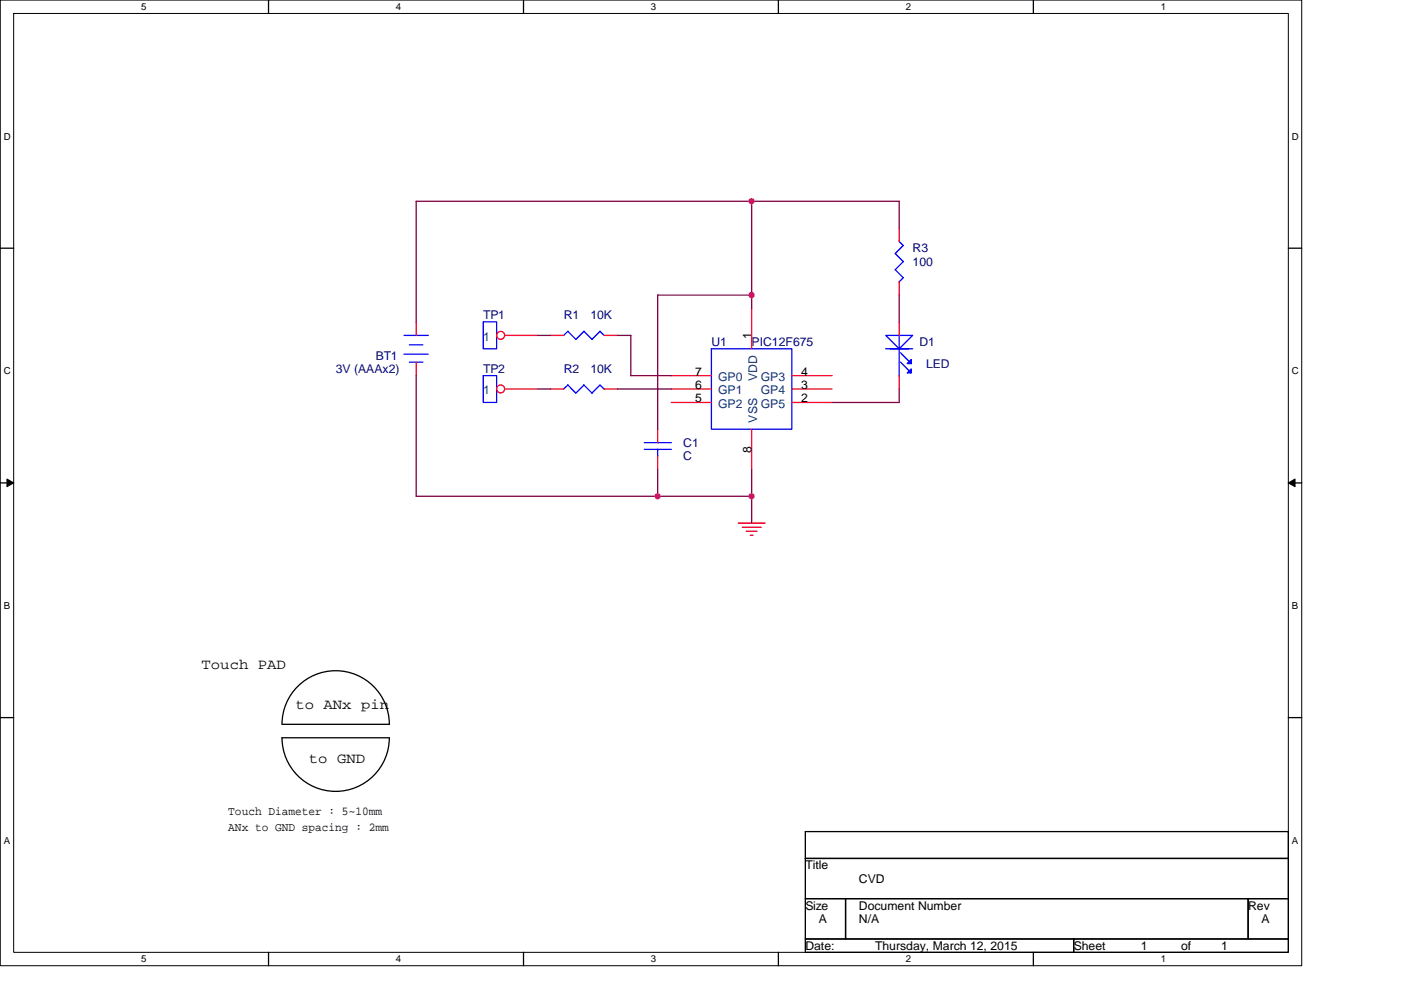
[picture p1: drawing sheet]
<svg xmlns="http://www.w3.org/2000/svg" width="297mm" height="210mm" viewBox="0 0 297 210" stroke-linecap="round" stroke-linejoin="round" font-family="sans-serif">
<path d="M.1 0h275.9v204.8h-275.9zM2.9 2.9h270.3v199.1h-270.3z" fill="none" stroke="#000" stroke-width=".21"/>
<g fill="#fff">
<path d="M29.9 .3h1.1v2.3h-1.1z"/>
<path d="M29.9 202.3h1.1v2.3h-1.1z"/>
</g>
<path d="M56.9 0v2.9M56.9 202v2.8" fill="none" stroke="#000" stroke-width=".28"/>
<g fill="#fff">
<path d="M83.9 .3h1.2v2.3h-1.2z"/>
<path d="M83.9 202.3h1.2v2.3h-1.2z"/>
</g>
<path d="M111 0v2.9M111 202v2.8" fill="none" stroke="#000" stroke-width=".28"/>
<g fill="#fff">
<path d="M138 .3h1.1v2.3h-1.1z"/>
<path d="M138 202.3h1.1v2.3h-1.1z"/>
</g>
<path d="M165 0v2.9M165 202v2.8" fill="none" stroke="#000" stroke-width=".28"/>
<g fill="#fff">
<path d="M192 .3h1.2v2.3h-1.2z"/>
<path d="M192 202.3h1.2v2.3h-1.2z"/>
</g>
<path d="M219.1 0v2.9M219.1 202v2.8" fill="none" stroke="#000" stroke-width=".28"/>
<g fill="#fff">
<path d="M246.1 .3h1.1v2.3h-1.1z"/>
<path d="M246.1 202.3h1.1v2.3h-1.1z"/>
<path d="M.8 27.7h1.5v2.3h-1.5z"/>
<path d="M273.9 27.7h1.5v2.3h-1.5z"/>
<path d="M.8 77.5h1.5v2.3h-1.5z"/>
<path d="M273.9 77.5h1.5v2.3h-1.5z"/>
</g>
<path d="M.1 52.6h2.8M273.2 52.6h2.8" fill="none" stroke="#000" stroke-width=".28"/>
<g fill="#fff">
<path d="M.8 127.3h1.4v2.3h-1.4z"/>
<path d="M273.9 127.3h1.3v2.3h-1.3z"/>
</g>
<path d="M.1 102.4h2.8M273.2 102.4h2.8" fill="none" stroke="#000" stroke-width=".28"/>
<path d="M1.5 101.6l1.4 .8-1.4 .8zM273.2 102.4l1.4-.8v1.6z" fill="#000" stroke="#000" stroke-width=".21"/>
<g fill="#fff">
<path d="M.8 177.1h1.4v2.3h-1.4z"/>
<path d="M273.9 177.1h1.3v2.3h-1.3z"/>
</g>
<path d="M.1 152.2h2.8M59.8 156.5h22.7a11.4 11.4 0 0 1-11.3 11.4 11.4 11.4 0 0 1-11.4-11.4zM82.5 153.6a11.4 11.4 0 0 0-11.3-11.3 11.4 11.4 0 0 0-11.4 11.3h22.8M273.2 152.2h2.8M170.7 176.4h102.5v5.7h-102.5zM170.7 199.2h56.9v2.8h-56.9zM170.7 182.1h102.5v8.5h-102.5zM170.7 190.6h8.6v8.6h-8.6zM179.3 190.6h85.3v8.6h-85.3zM227.6 199.2h45.6v2.8h-45.6zM264.6 190.6h8.6v8.6h-8.6z" fill="none" stroke="#000" stroke-width=".28"/>
<g fill="none" stroke="#f00" stroke-width=".28">
<path d="M190.6 48.4v2.8M190.6 59.8v2.8M88.2 68.3v2.8M88.2 76.8v2.9M107 71.1h6.9M116.7 71.1h2.8M128.1 71.1h2.8M142.3 79.7h8.5M159.4 65.4v8.6M167.9 79.7h8.5M190.6 68.3v2.8M190.6 79.7v2.8"/>
<path d="M107 82.5h6.9M116.7 82.5h2.8M128.1 82.5h2.8M139.4 91v2.9M139.4 96.7v2.9M142.3 85.4h8.5M142.3 82.5h8.5M159.4 91v8.6M167.9 85.4h8.5M167.9 82.5h8.5M156.5 111h5.7M157.4 111.8h4"/>
<path d="M158.2 112.7h2.3M159.1 113.5h.6"/>
<circle cx="106.1" cy="71.1" r=".84"/>
<circle cx="106.1" cy="82.5" r=".84"/>
</g>
<g fill="none" stroke="#00f" stroke-width=".28">
<path d="M189.8 53.8l1.7 1.7M189.8 57.2l1.7 1.7M190.6 51.2l.9 .9M191.5 52.1l-1.7 1.7M191.5 55.5l-1.7 1.7M191.5 58.9l-.9 .9M85.7 71.1h5.1M85.7 75.1h5.1M86.8 76.8h2.9M86.8 73.1h2.9M102.5 79.7h2.8v5.7h-2.8zM102.5 68.3h2.8v5.7h-2.8z"/>
<path d="M120.4 70.3l1.7 1.7M120.4 70.3l-.9 .8M123.8 70.3l1.7 1.7M123.8 70.3l-1.7 1.7M127.2 70.3l.9 .9M127.2 70.3l-1.7 1.7M150.8 74h17.1v17h-17.1zM187.8 74h5.7M187.8 71.1h5.7l-2.9 2.9zM190.6 71.1v8.6M190.9 76.8l2.3 2.3M190.9 74.8l2.3 2.3"/>
<path d="M120.4 81.7l1.7 1.7M120.4 81.6l-.9 .9M123.8 81.6l-1.7 1.8M127.2 81.7l.9 .8M127.2 81.6l-1.7 1.8-1.7-1.7M136.6 93.9h5.7M136.6 95.3h5.7M139.4 95.3v1.4"/>
</g>
<g fill="#00f" stroke="#00f" stroke-width=".28">
<path d="M192.4 77.1l.8-.8v.8z" fill-rule="evenodd"/>
<path d="M192.4 79.1l.8-.8v.8z" fill-rule="evenodd"/>
</g>
<g fill="none" stroke="#800040" stroke-width=".28">
<path d="M159.4 42.7v22.7M190.6 48.4l.1-5.7h-102.5v25.6M88.2 79.7v25.6h71.2M113.9 71.1h2.8M130.9 71.1h2.8v8.6h8.6M139.4 62.6h20M139.4 62.6v28.5M190.6 62.6v5.7M113.9 82.5h2.8M130.9 82.5h11.4M139.4 99.6v5.7M159.4 99.6v11.4"/>
<path d="M190.6 82.5v2.9h-14.2"/>
</g>
<g fill="#f0f" stroke="#f0f" stroke-width=".28">
<circle cx="159.4" cy="42.7" r=".56"/>
<circle cx="159.4" cy="62.6" r=".56"/>
<circle cx="159.4" cy="105.3" r=".56"/>
<circle cx="139.4" cy="105.3" r=".56"/>
</g>
<g font-size="3.1">
<text x="42.7" y="141.9">Touch PAD</text>
<text x="62.6" y="150.4">to ANx pin</text>
<text x="65.5" y="161.8">to GND</text>
</g>
<g font-size="2.6" fill="#000080">
<text x="193.5" y="53.5">R3</text>
<text x="193.5" y="56.4">100</text>
<text x="102.5" y="67.8">TP1</text>
<text x="119.5" y="67.8">R1</text>
<text x="125.2" y="67.8">10K</text>
<text x="79.7" y="76.3">BT1</text>
<text x="150.8" y="73.4">U1</text>
<text x="159.4" y="73.4">PIC12F675</text>
<text x="194.9" y="73.4">D1</text>
<text x="196.3" y="78">LED</text>
<text x="71.2" y="79.1">3V (AAAx2)</text>
<text x="102.5" y="79.1">TP2</text>
<text x="119.5" y="79.1">R2</text>
<text x="125.2" y="79.1">10K</text>
<text x="144.9" y="94.8">C1</text>
<text x="144.9" y="97.6">C</text>
</g>
<g font-size="2.6">
<text x="159.3" y="72" transform="rotate(-90 159.3 72)">1</text>
<text x="147.4" y="82.5">6</text>
<text x="147.4" y="79.7">7</text>
<text x="169.9" y="82.5">3</text>
<text x="169.9" y="79.7">4</text>
<text x="147.4" y="85.3">5</text>
<text x="169.9" y="85.3">2</text>
<text x="159.3" y="96" transform="rotate(-90 159.3 96)">8</text>
<text x="48.4" y="172.8">Touch Diameter : 5~10mm</text>
<text x="48.4" y="176.3">ANx to GND spacing : 2mm</text>
<text x="170.7" y="184.4">Title</text>
<text x="182.1" y="187.2">CVD</text>
<text x="170.7" y="192.9">Size</text>
<text x="173.6" y="195.8">A</text>
<text x="182.1" y="192.9">Document Number</text>
<text x="182.1" y="195.8">N/A</text>
<text x="264.6" y="192.9">Rev</text>
<text x="267.5" y="195.8">A</text>
<text x="170.7" y="201.5">Date:</text>
<text x="185.5" y="201.5">Thursday, March 12, 2015</text>
<text x="227.6" y="201.5">Sheet</text>
<text x="241.9" y="201.5">1</text>
<text x="250.4" y="201.5">of</text>
<text x="258.9" y="201.5">1</text>
</g>
<g font-size="2.6" fill="#004080">
<text x="102.4" y="72.3">1</text>
<text x="102.4" y="83.7">1</text>
<text x="152.2" y="83.7">GP1</text>
<text x="152.2" y="80.8">GP0</text>
<text x="160.5" y="80.9" transform="rotate(-90 160.5 80.9)">VDD</text>
<text x="161.3" y="83.7">GP4</text>
<text x="161.3" y="80.8">GP3</text>
<text x="152.2" y="86.5">GP2</text>
<text x="160.5" y="89.6" transform="rotate(-90 160.5 89.6)">VSS</text>
<text x="161.3" y="86.5">GP5</text>
</g>
<g font-size="2">
<text x="29.9" y="2.1">5</text>
<text x="83.9" y="2.1">4</text>
<text x="138" y="2.1">3</text>
<text x="192" y="2.1">2</text>
<text x="246.1" y="2.1">1</text>
<text x=".8" y="29.6">D</text>
<text x="273.9" y="29.6">D</text>
<text x=".8" y="79.4">C</text>
<text x="273.9" y="79.4">C</text>
<text x=".8" y="129.2">B</text>
<text x="273.9" y="129.2">B</text>
<text x=".8" y="178.9">A</text>
<text x="273.9" y="178.9">A</text>
<text x="29.9" y="204.1">5</text>
<text x="83.9" y="204.1">4</text>
<text x="138" y="204.1">3</text>
<text x="192" y="204.1">2</text>
<text x="246.1" y="204.1">1</text>
</g>
</svg>
